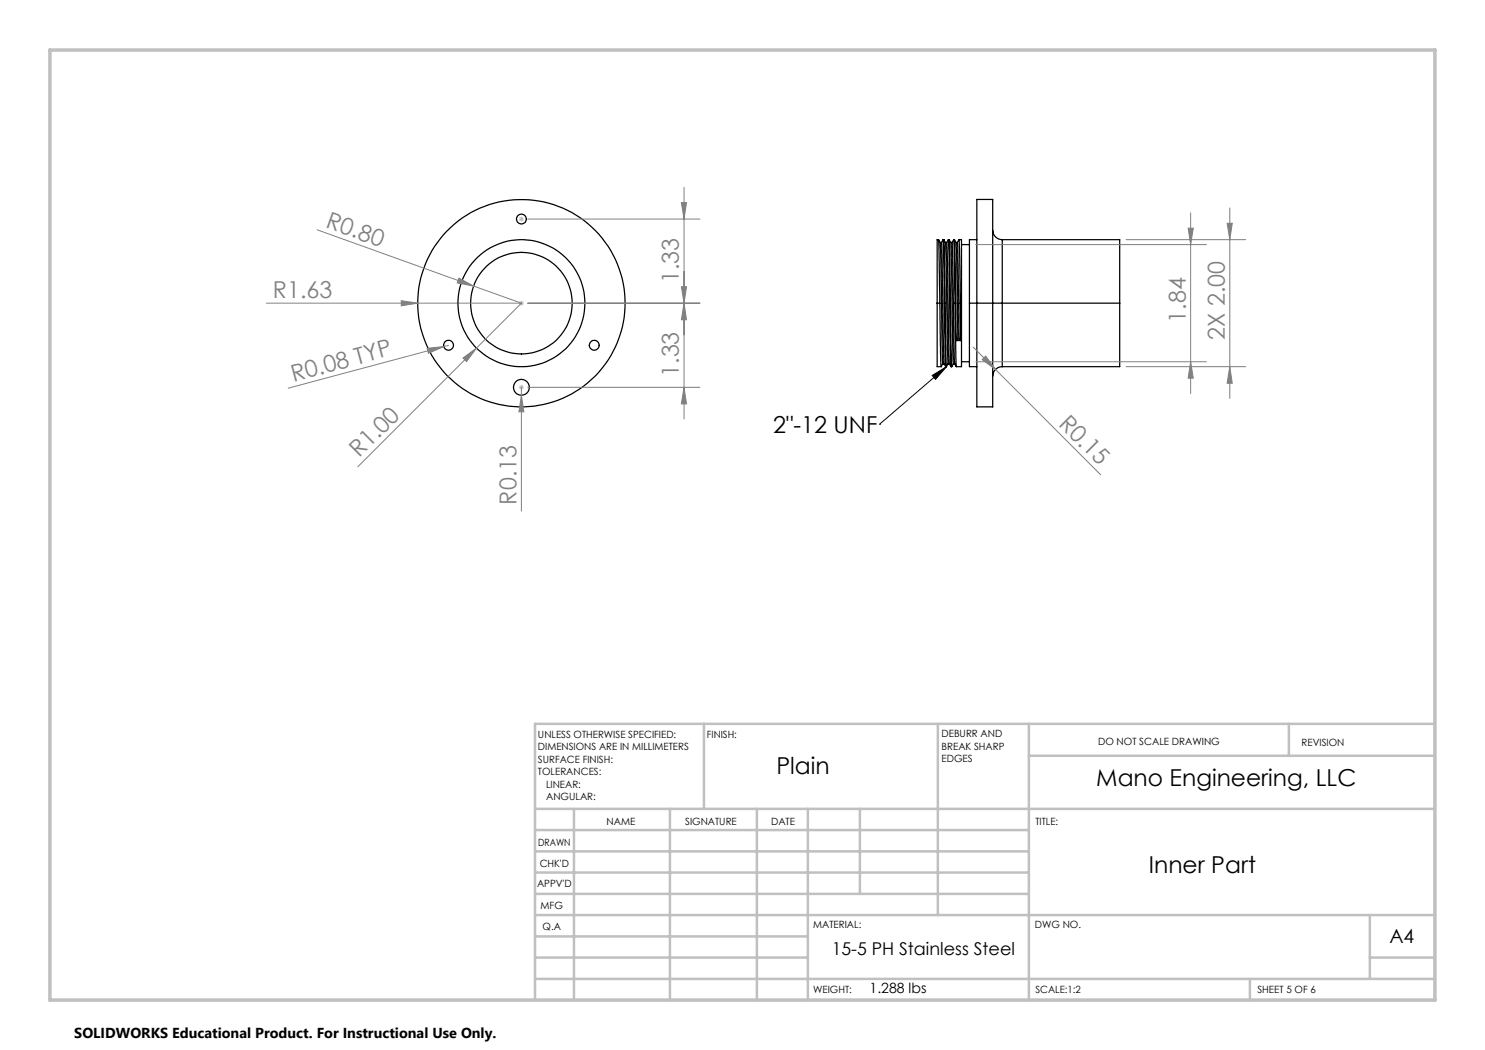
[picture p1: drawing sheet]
<svg xmlns="http://www.w3.org/2000/svg" width="297mm" height="210mm" viewBox="0 0 297 210" stroke-linecap="round" stroke-linejoin="round" font-family="sans-serif">
<g fill="none" stroke="#000" stroke-width=".25">
<path d="M195.4 39.9h3.1v41.5h-3.1zM187.7 47.9l.3 .6h.3l.3-.6M187.7 47.9l.3 12.7M187.7 47.9h-.3v12.7M188 48.5l.6 24.3M188.3 48.5l.5 24.2M188.6 48l.3 12.6M188.6 47.9h.2M188.8 47.9l.3 .6h.2l.4-.6M188.8 47.9l.2 12.7M189.1 48.5l.5 24.2M189.3 48.5l.6 24.2"/>
<path d="M189.7 48l.2 12.6M189.7 47.9h.1M189.8 47.9l.3 .6h.3M189.8 47.9l.3 12.7M190.1 48.5l.6 24.2M190.4 48.5l.5 24.2M190.7 47.9l-.3 .6M190.7 48l.3 12.6M190.7 47.9h.2M190.9 47.9l.3 .6h.3l.3-.6M190.9 47.9l.2 12.7M191.2 48.5l.4 19.3"/>
<path d="M191.5 48.5l.3 19.3M191.8 48l.3 12.6M191.8 47.9h.5v12.7M192.3 48.9h1.6M195.4 47.9h-1.5v12.7M198.5 46a1.91 1.91 0 0 0 1.9 1.9M200.4 47.9h23.5v12.7M200.4 47.9v12.7M187.4 60.6v12.7h.8M187.4 60.6h.6M188 60.6l.2 12.7M188.6 72.8l-.4 .5"/>
<path d="M188.6 72.8h.2M188.8 72.8l.4 .5M188.9 60.6l.3 12.7M188.9 60.6h.1M189 60.6l.3 12.7M189.2 73.3h.1M189.6 72.8l-.3 .5M189.6 72.8h.3M189.9 72.8l.3 .5M189.9 60.6l.3 12.7M189.9 60.6h.2M190.1 60.6l.3 12.7"/>
<path d="M190.2 73.3h.2M190.7 72.8l-.3 .5M190.7 72.8h.2M190.9 72.8l.4 .5M191 60.6l.3 12.7M191 60.6h.1M191.1 60.6l.1 7.5M191.2 68.1h1M191.6 67.8l-.4 .3M191.6 67.8h.2M191.8 67.8l.4 .3M192.1 60.6l.1 7.5"/>
<path d="M192.1 60.6h.2M192.3 60.6v12.7h-1M192.3 72.3h1.6M193.9 60.6v12.7h1.5M193.9 60.6h4.6M198.5 60.6h1.9M200.4 73.3a1.91 1.91 0 0 0-1.9 1.9M200.4 60.6v12.7M200.4 60.6h23.5M223.9 60.6v12.7h-23.5"/>
<circle cx="104.3" cy="43.8" r=".98"/>
<circle cx="89.7" cy="69" r=".99"/>
<circle cx="104.3" cy="77.5" r="1.59"/>
<circle cx="104.3" cy="60.6" r="12.7"/>
<circle cx="104.3" cy="60.6" r="20.7"/>
<circle cx="104.3" cy="60.6" r="10.2"/>
<circle cx="118.9" cy="69" r=".98"/>
</g>
<path d="M186.4 75.1l2.9-1.8-2.2 2.6zM189.3 73.3l-13.4 11.5M175.9 84.8h.1" fill="none" stroke="#000" stroke-width=".2"/>
<g fill="none" stroke="#808080" stroke-width=".2">
<path d="M136.8 37.5v46.3M63.4 46l40.9 14.6M91.8 55.6l2.9 1.6-3.3-.6zM105.6 43.8h34.4M136.3 40.5h1l-.5 3.3zM136.3 57.4h1l-.5 3.2zM195.2 48.9h46.1M225.2 47.9h23.9M237.6 45.6h1.1l-.6 3.3zM238.1 42.6v36.1M245.4 44.7h1.1l-.5 3.2zM246 41.6v38.1"/>
<path d="M53.3 60.6h51M80.3 60.1l3.2 .5-3.2 .6zM85.4 69.7l3.4-.4-3.1 1.4zM88.8 69.3l-31.2 8.3M89.7 69.1l-.9 .2M92.6 71.6l2.7-2-2 2.7zM104.3 79l.5 3.4h-1zM104.3 60.6l-32.7 32.7M104.3 77.5v24.7M105.6 60.6h34.4M105.6 77.5h34.4M136.8 60.6l.5 3.4h-1z"/>
<path d="M136.8 77.5l.5 3.3h-1zM194.6 69.4l4.5 4.5M195.2 72.3h46.1M196.4 71.9l.7-.7 2 2.7zM199.1 73.9l21 21.1M225.2 73.3h23.9M238.1 72.3l.6 3.3h-1.1zM246 73.3l.5 3.4h-1.1z"/>
</g>
<path d="M103.8 43.8h1M103.9 43.5l.7 .7M104.3 43.3v1M104.6 43.5l-.7 .7M103.8 60.6h1M103.8 77.5h1M103.9 60.3l.7 .7M103.9 77.1l.7 .7M104.3 60.1v1M104.3 77v1M104.6 60.3l-.7 .7M104.6 77.1l-.7 .7" fill="none" stroke="#c0c0c0" stroke-width=".2"/>
<g fill="none" stroke="#c0c0c0" stroke-width=".5">
<path d="M140.8 144.8v17M187.6 144.8v38.2M205.8 144.8v55.2M205.8 151.2h81.2M257.8 144.8v6.4M287 144.8h-180v55.2M107 161.8h180M107 178.8h98.8M107 174.5h98.8M107 170.3h98.8M107 166h98.8M114.8 161.8v38.2"/>
<path d="M134 161.8v38.2M151.4 161.8v38.2M161.6 161.8v38.2M172 161.8v17M107 195.8h180M107 191.5h54.6M107 187.3h54.6M107 183h180M250 195.8v4.2M274 191.5h13M274 183v12.8"/>
</g>
<path d="M10 10h277v190h-277z" fill="none" stroke="#c0c0c0" stroke-width=".7"/>
<path d="M186.4 75.1l2.9-1.8-2.2 2.6z" fill="#000"/>
<g fill="#808080">
<path d="M91.8 55.6l2.9 1.6-3.3-.6z"/>
<path d="M80.3 60.1l3.2 .5-3.2 .6z"/>
<path d="M85.4 69.7l3.4-.4-3.1 1.4z"/>
<path d="M92.6 71.6l2.7-2-2 2.7z"/>
<path d="M104.3 79l.5 3.4h-1z"/>
<path d="M196.4 71.9l.7-.7 2 2.7z"/>
<path d="M246 73.3l.5 3.4h-1.1zM245.4 44.7h1.1l-.5 3.2zM238.1 72.3l.6 3.3h-1.1zM237.6 45.6h1.1l-.6 3.3z"/>
<path d="M136.8 60.6l.5 3.4h-1zM136.3 40.5h1l-.5 3.3zM136.8 77.5l.5 3.3h-1zM136.3 57.4h1l-.5 3.2z"/>
</g>
<g font-size="4.7" fill="#808080">
<text x="65" y="45.4" transform="rotate(20 65 45.4)">R0.80</text>
<text x="54.6" y="59.6">R1.63</text>
<text x="135.8" y="56.6" transform="rotate(-90 135.8 56.6)">1.33</text>
<text x="237.1" y="64.5" transform="rotate(-90 237.1 64.5)">1.84</text>
<text x="245" y="67.9" transform="rotate(-90 245 67.9)">2X 2.00</text>
<text x="58.7" y="76.3" transform="rotate(-15 58.7 76.3)">R0.08 TYP</text>
<text x="135.8" y="75.4" transform="rotate(-90 135.8 75.4)">1.33</text>
<text x="211.6" y="84.9" transform="rotate(45 211.6 84.9)">R0.15</text>
<text x="71.8" y="91.7" transform="rotate(-45 71.8 91.7)">R1.00</text>
<text x="103.3" y="100.9" transform="rotate(-90 103.3 100.9)">R0.13</text>
</g>
<g font-size="4.7">
<text x="154.7" y="86.5">2&quot;-12 UNF</text>
<text x="155.3" y="154.8">Plain</text>
<text x="219.3" y="157.3">Mano Engineering, LLC</text>
<text x="229.8" y="174.5">Inner Part</text>
</g>
<text font-size="3.9" x="277.9" y="188.5">A4</text>
<text font-size="3.5" x="166.3" y="191.1">15-5 PH Stainless Steel</text>
<text font-size="2.9" x="14.9" y="207.6">SOLIDWORKS Educational Product. For Instructional Use Only.</text>
<text font-size="2.8" x="173.9" y="198.6">1.288 lbs</text>
<g font-size="2">
<text x="107.6" y="147.6">UNLESS OTHERWISE SPECIFIED:</text>
<text x="141.4" y="147.6">FINISH:</text>
<text x="188.3" y="147.5">DEBURR AND</text>
<text x="188.3" y="150">BREAK SHARP</text>
<text x="219.6" y="149">DO NOT SCALE DRAWING</text>
<text x="260.3" y="149.2">REVISION</text>
<text x="107.6" y="150.1">DIMENSIONS ARE IN MILLIMETERS</text>
<text x="107.6" y="152.6">SURFACE FINISH:</text>
<text x="107.6" y="155.1">TOLERANCES:</text>
<text x="188.3" y="152.5">EDGES</text>
<text x="109.2" y="157.6">LINEAR:</text>
<text x="109.2" y="160.1">ANGULAR:</text>
<text x="121.3" y="165">NAME</text>
<text x="137" y="164.9">SIGNATURE</text>
<text x="154.2" y="164.9">DATE</text>
<text x="207.1" y="164.9">TITLE:</text>
<text x="107.6" y="169.1">DRAWN</text>
<text x="107.9" y="173.3">CHK'D</text>
<text x="107.4" y="177.4">APPV'D</text>
<text x="108.1" y="181.8">MFG</text>
<text x="108.5" y="186">Q.A</text>
<text x="162.6" y="185.5">MATERIAL:</text>
<text x="207" y="185.5">DWG NO.</text>
<text x="162.6" y="198.5">WEIGHT:</text>
<text x="207.1" y="198.6">SCALE:1:2</text>
<text x="251.5" y="198.6">SHEET 5 OF 6</text>
</g>
</svg>
